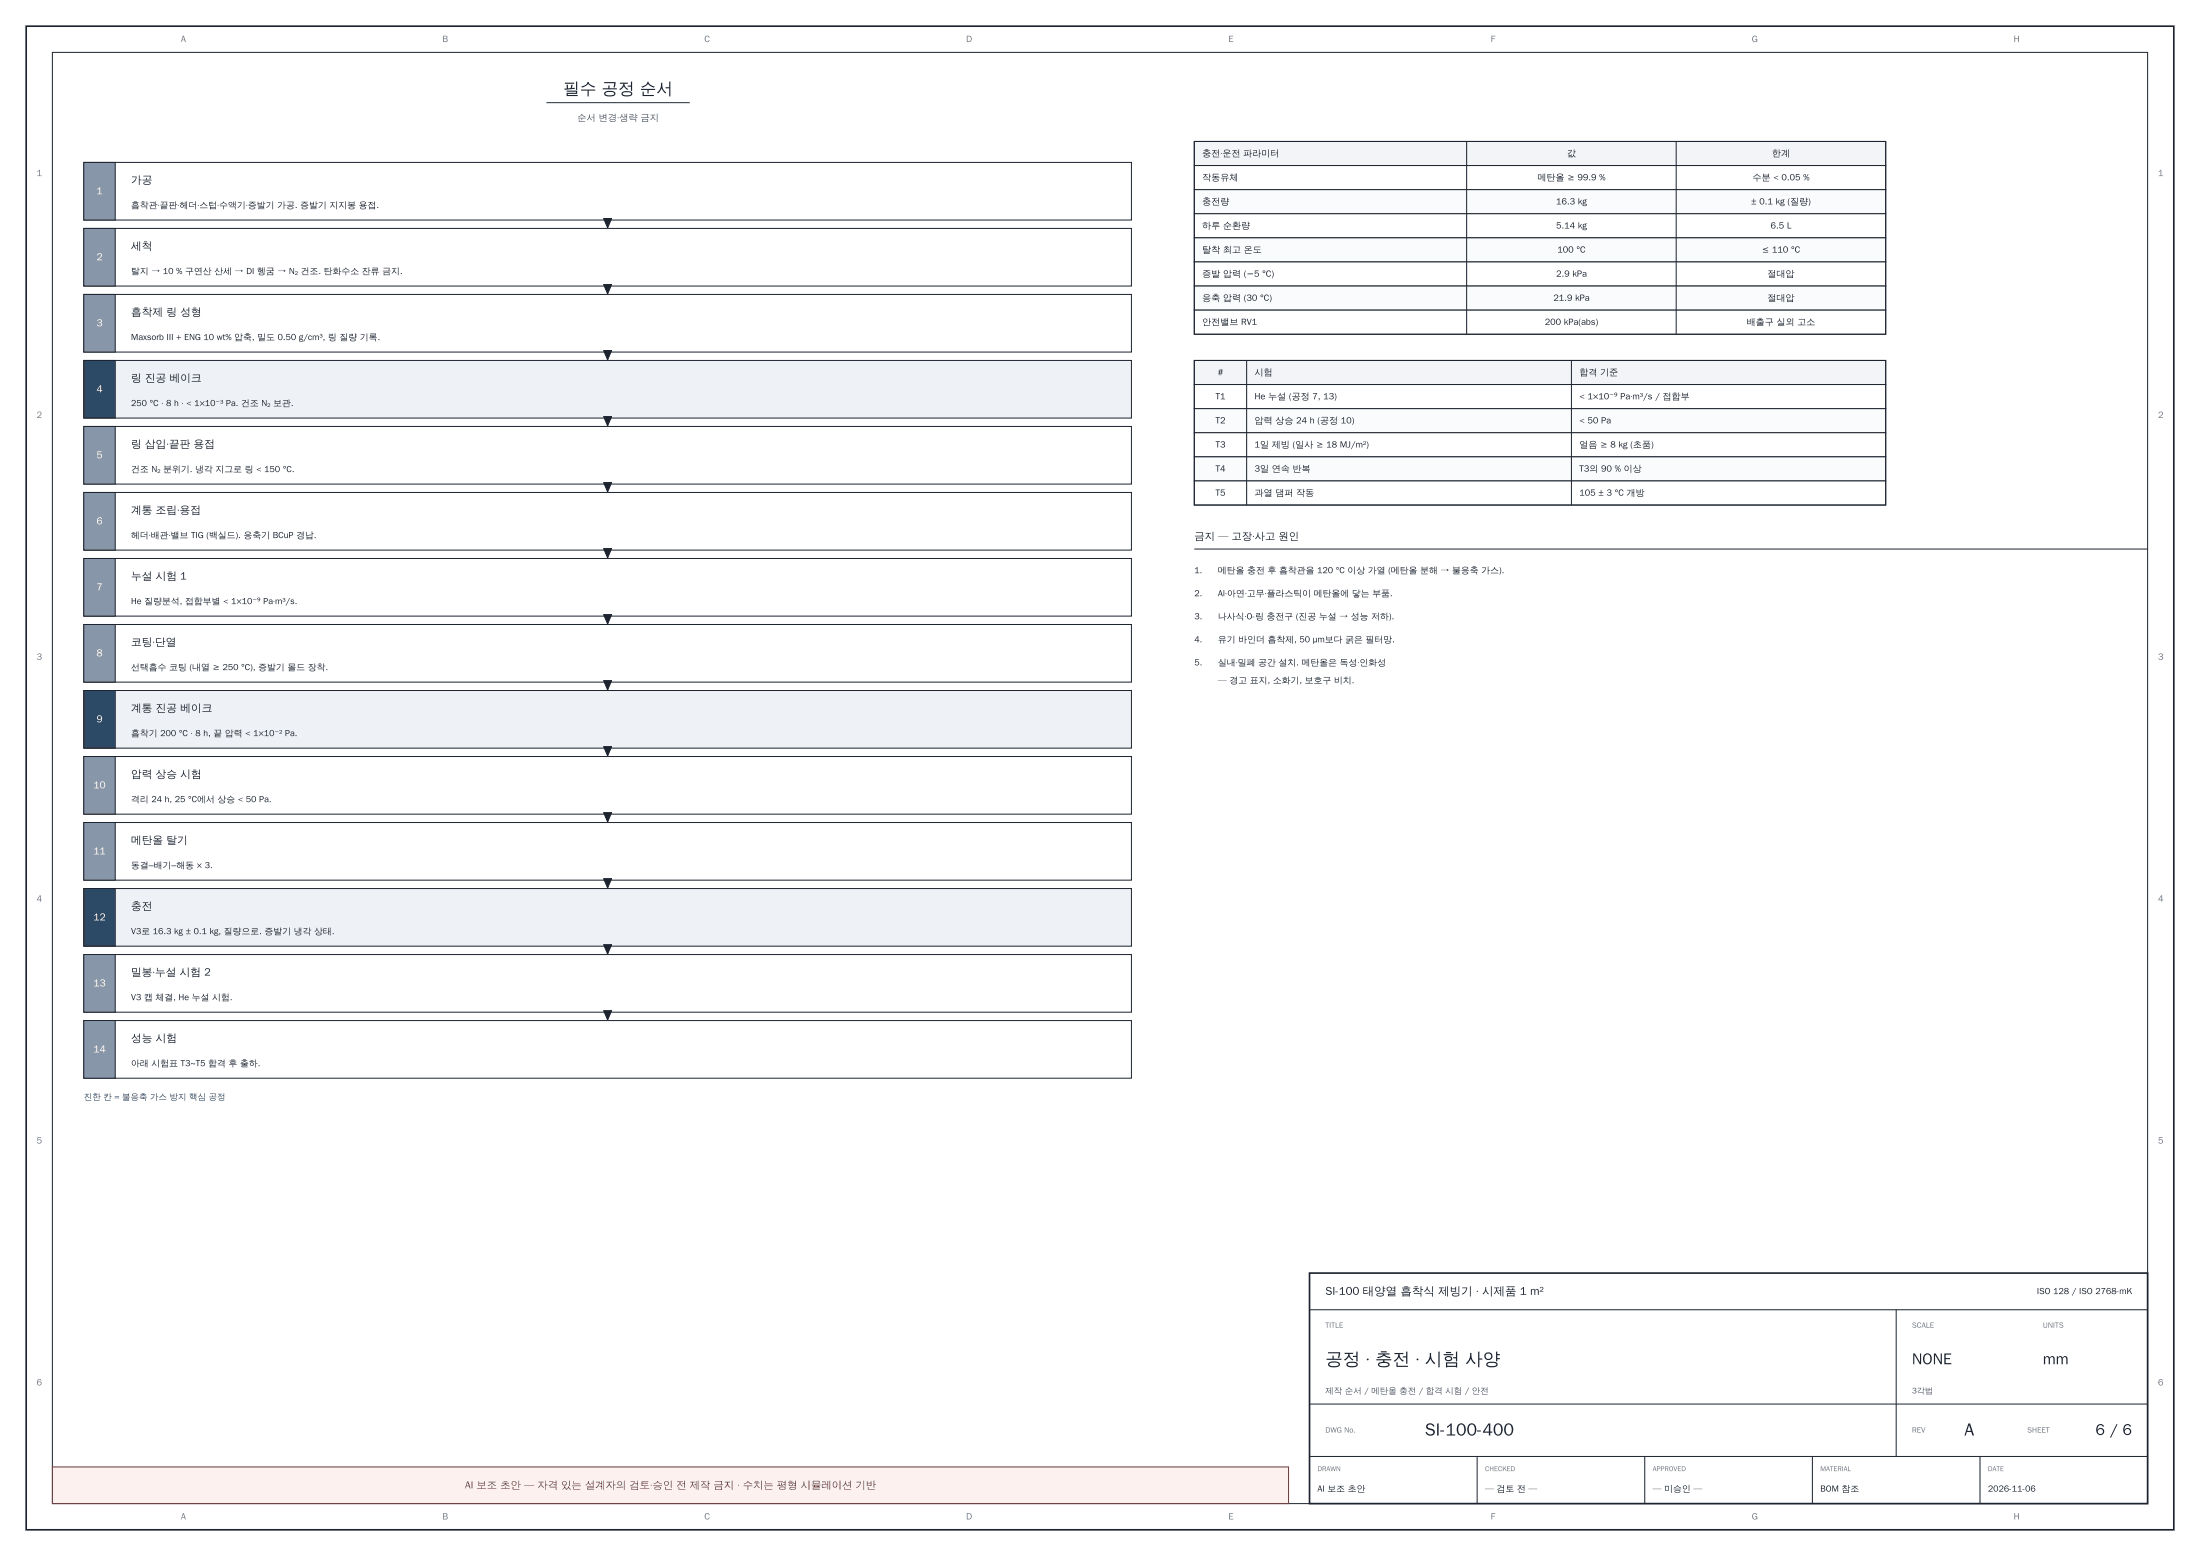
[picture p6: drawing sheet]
<svg xmlns="http://www.w3.org/2000/svg" width="420mm" height="297mm" viewBox="0 0 420 297" stroke-linecap="round" stroke-linejoin="round" font-family="sans-serif">
<path d="M5 5h410v287h-410z" fill="none" stroke="#1d2430" stroke-width=".32"/>
<path d="M10 10h400v277h-400z" fill="none" stroke="#1d2430" stroke-width=".19"/>
<path d="M250 243h160v44h-160z" fill="#fff" stroke="#1d2430" stroke-width=".32"/>
<path d="M10 280h236v7h-236z" fill="#fdf1ef" stroke="#a83226" stroke-width=".19"/>
<path d="M16 31h200v11h-200z" fill="#fff" stroke="#1d2430" stroke-width=".19"/>
<path d="M16 31h6v11h-6z" fill="#8796a8" stroke="#1d2430" stroke-width=".19"/>
<path d="M116 42v1.5" fill="none" stroke="#1d2430" stroke-width=".19"/>
<path d="M115.2 41.7h1.6l-.8 1.8z" fill="#1d2430" stroke="#1d2430" stroke-width=".19"/>
<path d="M16 43.6h200v11h-200z" fill="#fff" stroke="#1d2430" stroke-width=".19"/>
<path d="M16 43.6h6v11h-6z" fill="#8796a8" stroke="#1d2430" stroke-width=".19"/>
<path d="M116 54.6v1.5" fill="none" stroke="#1d2430" stroke-width=".19"/>
<path d="M115.2 54.3h1.6l-.8 1.8z" fill="#1d2430" stroke="#1d2430" stroke-width=".19"/>
<path d="M16 56.2h200v11h-200z" fill="#fff" stroke="#1d2430" stroke-width=".19"/>
<path d="M16 56.2h6v11h-6z" fill="#8796a8" stroke="#1d2430" stroke-width=".19"/>
<path d="M116 67.2v1.5" fill="none" stroke="#1d2430" stroke-width=".19"/>
<path d="M115.2 66.9h1.6l-.8 1.8z" fill="#1d2430" stroke="#1d2430" stroke-width=".19"/>
<path d="M16 68.8h200v11h-200z" fill="#eef2f7" stroke="#1d2430" stroke-width=".19"/>
<path d="M16 68.8h6v11h-6z" fill="#2c4a66" stroke="#1d2430" stroke-width=".19"/>
<path d="M116 79.8v1.5" fill="none" stroke="#1d2430" stroke-width=".19"/>
<path d="M115.2 79.5h1.6l-.8 1.8z" fill="#1d2430" stroke="#1d2430" stroke-width=".19"/>
<path d="M16 81.4h200v11h-200z" fill="#fff" stroke="#1d2430" stroke-width=".19"/>
<path d="M16 81.4h6v11h-6z" fill="#8796a8" stroke="#1d2430" stroke-width=".19"/>
<path d="M116 92.4v1.5" fill="none" stroke="#1d2430" stroke-width=".19"/>
<path d="M115.2 92.1h1.6l-.8 1.8z" fill="#1d2430" stroke="#1d2430" stroke-width=".19"/>
<path d="M16 94h200v11h-200z" fill="#fff" stroke="#1d2430" stroke-width=".19"/>
<path d="M16 94h6v11h-6z" fill="#8796a8" stroke="#1d2430" stroke-width=".19"/>
<path d="M116 105v1.5" fill="none" stroke="#1d2430" stroke-width=".19"/>
<path d="M115.2 104.7h1.6l-.8 1.8z" fill="#1d2430" stroke="#1d2430" stroke-width=".19"/>
<path d="M16 106.6h200v11h-200z" fill="#fff" stroke="#1d2430" stroke-width=".19"/>
<path d="M16 106.6h6v11h-6z" fill="#8796a8" stroke="#1d2430" stroke-width=".19"/>
<path d="M116 117.6v1.5" fill="none" stroke="#1d2430" stroke-width=".19"/>
<path d="M115.2 117.3h1.6l-.8 1.8z" fill="#1d2430" stroke="#1d2430" stroke-width=".19"/>
<path d="M16 119.2h200v11h-200z" fill="#fff" stroke="#1d2430" stroke-width=".19"/>
<path d="M16 119.2h6v11h-6z" fill="#8796a8" stroke="#1d2430" stroke-width=".19"/>
<path d="M116 130.2v1.5" fill="none" stroke="#1d2430" stroke-width=".19"/>
<path d="M115.2 129.9h1.6l-.8 1.8z" fill="#1d2430" stroke="#1d2430" stroke-width=".19"/>
<path d="M16 131.8h200v11h-200z" fill="#eef2f7" stroke="#1d2430" stroke-width=".19"/>
<path d="M16 131.8h6v11h-6z" fill="#2c4a66" stroke="#1d2430" stroke-width=".19"/>
<path d="M116 142.8v1.5" fill="none" stroke="#1d2430" stroke-width=".19"/>
<path d="M115.2 142.5h1.6l-.8 1.8z" fill="#1d2430" stroke="#1d2430" stroke-width=".19"/>
<path d="M16 144.4h200v11h-200z" fill="#fff" stroke="#1d2430" stroke-width=".19"/>
<path d="M16 144.4h6v11h-6z" fill="#8796a8" stroke="#1d2430" stroke-width=".19"/>
<path d="M116 155.4v1.5" fill="none" stroke="#1d2430" stroke-width=".19"/>
<path d="M115.2 155.1h1.6l-.8 1.8z" fill="#1d2430" stroke="#1d2430" stroke-width=".19"/>
<path d="M16 157h200v11h-200z" fill="#fff" stroke="#1d2430" stroke-width=".19"/>
<path d="M16 157h6v11h-6z" fill="#8796a8" stroke="#1d2430" stroke-width=".19"/>
<path d="M116 168v1.5" fill="none" stroke="#1d2430" stroke-width=".19"/>
<path d="M115.2 167.7h1.6l-.8 1.8z" fill="#1d2430" stroke="#1d2430" stroke-width=".19"/>
<path d="M16 169.6h200v11h-200z" fill="#eef2f7" stroke="#1d2430" stroke-width=".19"/>
<path d="M16 169.6h6v11h-6z" fill="#2c4a66" stroke="#1d2430" stroke-width=".19"/>
<path d="M116 180.6v1.5" fill="none" stroke="#1d2430" stroke-width=".19"/>
<path d="M115.2 180.3h1.6l-.8 1.8z" fill="#1d2430" stroke="#1d2430" stroke-width=".19"/>
<path d="M16 182.2h200v11h-200z" fill="#fff" stroke="#1d2430" stroke-width=".19"/>
<path d="M16 182.2h6v11h-6z" fill="#8796a8" stroke="#1d2430" stroke-width=".19"/>
<path d="M116 193.2v1.5" fill="none" stroke="#1d2430" stroke-width=".19"/>
<path d="M115.2 192.9h1.6l-.8 1.8z" fill="#1d2430" stroke="#1d2430" stroke-width=".19"/>
<path d="M16 194.8h200v11h-200z" fill="#fff" stroke="#1d2430" stroke-width=".19"/>
<path d="M16 194.8h6v11h-6z" fill="#8796a8" stroke="#1d2430" stroke-width=".19"/>
<path d="M228 27h132v4.6h-132z" fill="#f2f4f7" stroke="#1d2430" stroke-width=".19"/>
<path d="M228 31.6h132v4.6h-132z" fill="#fff" stroke="#1d2430" stroke-width=".19"/>
<path d="M228 36.2h132v4.6h-132z" fill="#fafbfc" stroke="#1d2430" stroke-width=".19"/>
<path d="M228 40.8h132v4.6h-132z" fill="#fff" stroke="#1d2430" stroke-width=".19"/>
<path d="M228 45.4h132v4.6h-132z" fill="#fafbfc" stroke="#1d2430" stroke-width=".19"/>
<path d="M228 50h132v4.6h-132z" fill="#fff" stroke="#1d2430" stroke-width=".19"/>
<path d="M228 54.6h132v4.6h-132z" fill="#fafbfc" stroke="#1d2430" stroke-width=".19"/>
<path d="M228 59.2h132v4.6h-132z" fill="#fff" stroke="#1d2430" stroke-width=".19"/>
<path d="M228 27h132v36.8h-132z" fill="none" stroke="#1d2430" stroke-width=".19"/>
<path d="M228 68.8h132v4.6h-132z" fill="#f2f4f7" stroke="#1d2430" stroke-width=".19"/>
<path d="M228 73.4h132v4.6h-132z" fill="#fff" stroke="#1d2430" stroke-width=".19"/>
<path d="M228 78h132v4.6h-132z" fill="#fafbfc" stroke="#1d2430" stroke-width=".19"/>
<path d="M228 82.6h132v4.6h-132z" fill="#fff" stroke="#1d2430" stroke-width=".19"/>
<path d="M228 87.2h132v4.6h-132z" fill="#fafbfc" stroke="#1d2430" stroke-width=".19"/>
<path d="M228 91.8h132v4.6h-132z" fill="#fff" stroke="#1d2430" stroke-width=".19"/>
<g fill="none" stroke="#1d2430" stroke-width=".19">
<path d="M104.3 19.6h27.4M280 27v36.8M320 27v36.8M228 68.8h132v27.6h-132zM238 68.8v27.6M300 68.8v27.6M228 104.8h182M250 250h160M362 250v28M250 268h160M250 278h160M282 278v9"/>
<path d="M314 278v9M346 278v9M378 278v9"/>
</g>
<g font-size="3.4" fill="#1d2430">
<text x="253" y="260.5">공정 · 충전 · 시험 사양</text>
<text x="272" y="274">SI-100-400</text>
<text x="375" y="274">A</text>
</g>
<text font-size="3.2" fill="#1d2430" x="107.5" y="18">필수 공정 순서</text>
<g font-size="3" fill="#1d2430">
<text x="365" y="260.4">NONE</text>
<text x="390" y="260.4">mm</text>
<text x="400" y="273.9">6 / 6</text>
</g>
<text font-size="2.2" fill="#1d2430" x="253" y="247.2">SI-100 태양열 흡착식 제빙기 · 시제품 1 m²</text>
<g font-size="2" fill="#1d2430">
<text x="25" y="35">가공</text>
<text x="25" y="47.6">세척</text>
<text x="25" y="60.2">흡착제 링 성형</text>
<text x="25" y="72.8">링 진공 베이크</text>
<text x="25" y="85.4">링 삽입·끝판 용접</text>
<text x="25" y="98">계통 조립·용접</text>
<text x="228" y="103">금지 — 고장·사고 원인</text>
<text x="25" y="110.6">누설 시험 1</text>
<text x="25" y="123.2">코팅·단열</text>
<text x="25" y="135.8">계통 진공 베이크</text>
<text x="25" y="148.4">압력 상승 시험</text>
<text x="25" y="161">메탄올 탈기</text>
<text x="25" y="173.6">충전</text>
<text x="25" y="186.2">밀봉·누설 시험 2</text>
<text x="25" y="198.8">성능 시험</text>
</g>
<text font-size="2" fill="#a83226" x="88.7" y="284.1">AI 보조 초안 — 자격 있는 설계자의 검토·승인 전 제작 금지 · 수치는 평형 시뮬레이션 기반</text>
<g font-size="1.9" fill="#fff">
<text x="18.4" y="37.1">1</text>
<text x="18.4" y="49.7">2</text>
<text x="18.4" y="62.3">3</text>
<text x="18.4" y="74.9">4</text>
<text x="18.4" y="87.5">5</text>
<text x="18.4" y="100.1">6</text>
<text x="18.4" y="112.7">7</text>
<text x="18.4" y="125.3">8</text>
<text x="18.4" y="137.9">9</text>
<text x="17.8" y="150.5">10</text>
<text x="17.8" y="163.1">11</text>
<text x="17.8" y="175.7">12</text>
<text x="17.8" y="188.3">13</text>
<text x="17.8" y="200.9">14</text>
</g>
<g font-size="1.8" fill="#6b7686">
<text x="34.5" y="8">A</text>
<text x="84.5" y="8">B</text>
<text x="134.5" y="8">C</text>
<text x="184.4" y="8">D</text>
<text x="234.5" y="8">E</text>
<text x="284.6" y="8">F</text>
<text x="334.4" y="8">G</text>
<text x="384.4" y="8">H</text>
<text x="7" y="33.6">1</text>
<text x="412" y="33.6">1</text>
<text x="7" y="79.8">2</text>
<text x="412" y="79.8">2</text>
<text x="7" y="125.9">3</text>
<text x="412" y="125.9">3</text>
<text x="7" y="172.1">4</text>
<text x="412" y="172.1">4</text>
<text x="7" y="218.3">5</text>
<text x="412" y="218.3">5</text>
<text x="7" y="264.4">6</text>
<text x="412" y="264.4">6</text>
<text x="34.5" y="290">A</text>
<text x="84.5" y="290">B</text>
<text x="134.5" y="290">C</text>
<text x="184.4" y="290">D</text>
<text x="234.5" y="290">E</text>
<text x="284.6" y="290">F</text>
<text x="334.4" y="290">G</text>
<text x="384.4" y="290">H</text>
</g>
<text font-size="1.8" fill="#4a5568" x="110.2" y="23">순서 변경·생략 금지</text>
<g font-size="1.7" fill="#1d2430">
<text x="229.5" y="29.8">충전·운전 파라미터</text>
<text x="299.1" y="29.8">값</text>
<text x="338.3" y="29.8">한계</text>
<text x="229.5" y="34.4">작동유체</text>
<text x="293.5" y="34.4">메탄올 ≥ 99.9 %</text>
<text x="334.6" y="34.4">수분 &lt; 0.05 %</text>
<text x="25" y="39.7">흡착관·끝판·헤더·스텁·수액기·증발기 가공. 증발기 지지봉 용접.</text>
<text x="229.5" y="39">충전량</text>
<text x="297.1" y="39">16.3 kg</text>
<text x="334.3" y="39">± 0.1 kg (질량)</text>
<text x="229.5" y="43.6">하루 순환량</text>
<text x="297.1" y="43.6">5.14 kg</text>
<text x="338" y="43.6">6.5 L</text>
<text x="25" y="52.3">탈지 → 10 % 구연산 산세 → DI 헹굼 → N₂ 건조. 탄화수소 잔류 금지.</text>
<text x="229.5" y="48.2">탈착 최고 온도</text>
<text x="229.5" y="52.8">증발 압력 (−5 °C)</text>
<text x="297.1" y="52.8">2.9 kPa</text>
<text x="297.3" y="48.2">100 °C</text>
<text x="336.3" y="48.2">≤ 110 °C</text>
<text x="337.4" y="52.8">절대압</text>
<text x="229.5" y="57.4">응축 압력 (30 °C)</text>
<text x="296.5" y="57.4">21.9 kPa</text>
<text x="337.4" y="57.4">절대압</text>
<text x="25" y="64.9">Maxsorb III + ENG 10 wt% 압축, 밀도 0.50 g/cm³, 링 질량 기록.</text>
<text x="229.5" y="62">안전밸브 RV1</text>
<text x="294.9" y="62">200 kPa(abs)</text>
<text x="333.4" y="62">배출구 실외 고소</text>
<text x="232.5" y="71.6">#</text>
<text x="239.5" y="71.6">시험</text>
<text x="301.5" y="71.6">합격 기준</text>
<text x="25" y="77.5">250 °C · 8 h · &lt; 1×10⁻³ Pa. 건조 N₂ 보관.</text>
<text x="232" y="76.2">T1</text>
<text x="239.5" y="76.2">He 누설 (공정 7, 13)</text>
<text x="301.5" y="76.2">&lt; 1×10⁻⁹ Pa·m³/s / 접합부</text>
<text x="232" y="80.8">T2</text>
<text x="239.5" y="80.8">압력 상승 24 h (공정 10)</text>
<text x="301.5" y="80.8">&lt; 50 Pa</text>
<text x="232" y="85.4">T3</text>
<text x="239.5" y="85.4">1일 제빙 (일사 ≥ 18 MJ/m²)</text>
<text x="301.5" y="85.4">얼음 ≥ 8 kg (초품)</text>
<text x="25" y="90.1">건조 N₂ 분위기. 냉각 지그로 링 &lt; 150 °C.</text>
<text x="232" y="90">T4</text>
<text x="232" y="94.6">T5</text>
<text x="239.5" y="90">3일 연속 반복</text>
<text x="239.5" y="94.6">과열 댐퍼 작동</text>
<text x="301.5" y="90">T3의 90 % 이상</text>
<text x="301.5" y="94.6">105 ± 3 °C 개방</text>
<text x="25" y="102.7">헤더·배관·밸브 TIG (백실드). 응축기 BCuP 경납.</text>
<text x="228" y="109.4">1.</text>
<text x="228" y="113.8">2.</text>
<text x="232.5" y="109.4">메탄올 충전 후 흡착관을 120 °C 이상 가열 (메탄올 분해 → 불응축 가스).</text>
<text x="232.5" y="113.8">Al·아연·고무·플라스틱이 메탄올에 닿는 부품.</text>
<text x="25" y="115.3">He 질량분석, 접합부별 &lt; 1×10⁻⁹ Pa·m³/s.</text>
<text x="228" y="118.2">3.</text>
<text x="232.5" y="118.2">나사식·O-링 충전구 (진공 누설 → 성능 저하).</text>
<text x="228" y="122.6">4.</text>
<text x="232.5" y="122.6">유기 바인더 흡착제, 50 µm보다 굵은 필터망.</text>
<text x="25" y="127.9">선택흡수 코팅 (내열 ≥ 250 °C), 증발기 몰드 장착.</text>
<text x="228" y="127">5.</text>
<text x="232.5" y="127">실내·밀폐 공간 설치. 메탄올은 독성·인화성</text>
<text x="232.5" y="130.4">— 경고 표지, 소화기, 보호구 비치.</text>
<text x="25" y="140.5">흡착기 200 °C · 8 h, 끝 압력 &lt; 1×10⁻² Pa.</text>
<text x="25" y="153.1">격리 24 h, 25 °C에서 상승 &lt; 50 Pa.</text>
<text x="25" y="165.7">동결–배기–해동 × 3.</text>
<text x="25" y="178.3">V3로 16.3 kg ± 0.1 kg, 질량으로. 증발기 냉각 상태.</text>
<text x="25" y="190.9">V3 캡 체결, He 누설 시험.</text>
<text x="25" y="203.5">아래 시험표 T3~T5 합격 후 출하.</text>
<text x="388.8" y="247">ISO 128 / ISO 2768-mK</text>
<text x="251.5" y="284.7">AI 보조 초안</text>
<text x="283.5" y="284.7">— 검토 전 —</text>
<text x="315.5" y="284.7">— 미승인 —</text>
<text x="347.5" y="284.7">BOM 참조</text>
<text x="379.5" y="284.7">2026-11-06</text>
</g>
<text font-size="1.6" fill="#2c4a66" x="16" y="209.9">진한 칸 = 불응축 가스 방지 핵심 공정</text>
<g font-size="1.6" fill="#4a5568">
<text x="253" y="266">제작 순서 / 메탄올 충전 / 합격 시험 / 안전</text>
<text x="365" y="266">3각법</text>
</g>
<g font-size="1.5" fill="#6b7686">
<text x="253" y="253.4">TITLE</text>
<text x="365" y="253.4">SCALE</text>
<text x="390" y="253.4">UNITS</text>
<text x="253" y="273.4">DWG No.</text>
<text x="365" y="273.4">REV</text>
<text x="387" y="273.4">SHEET</text>
</g>
<g font-size="1.3" fill="#6b7686">
<text x="251.5" y="280.8">DRAWN</text>
<text x="283.5" y="280.8">CHECKED</text>
<text x="315.5" y="280.8">APPROVED</text>
<text x="347.5" y="280.8">MATERIAL</text>
<text x="379.5" y="280.8">DATE</text>
</g>
</svg>
